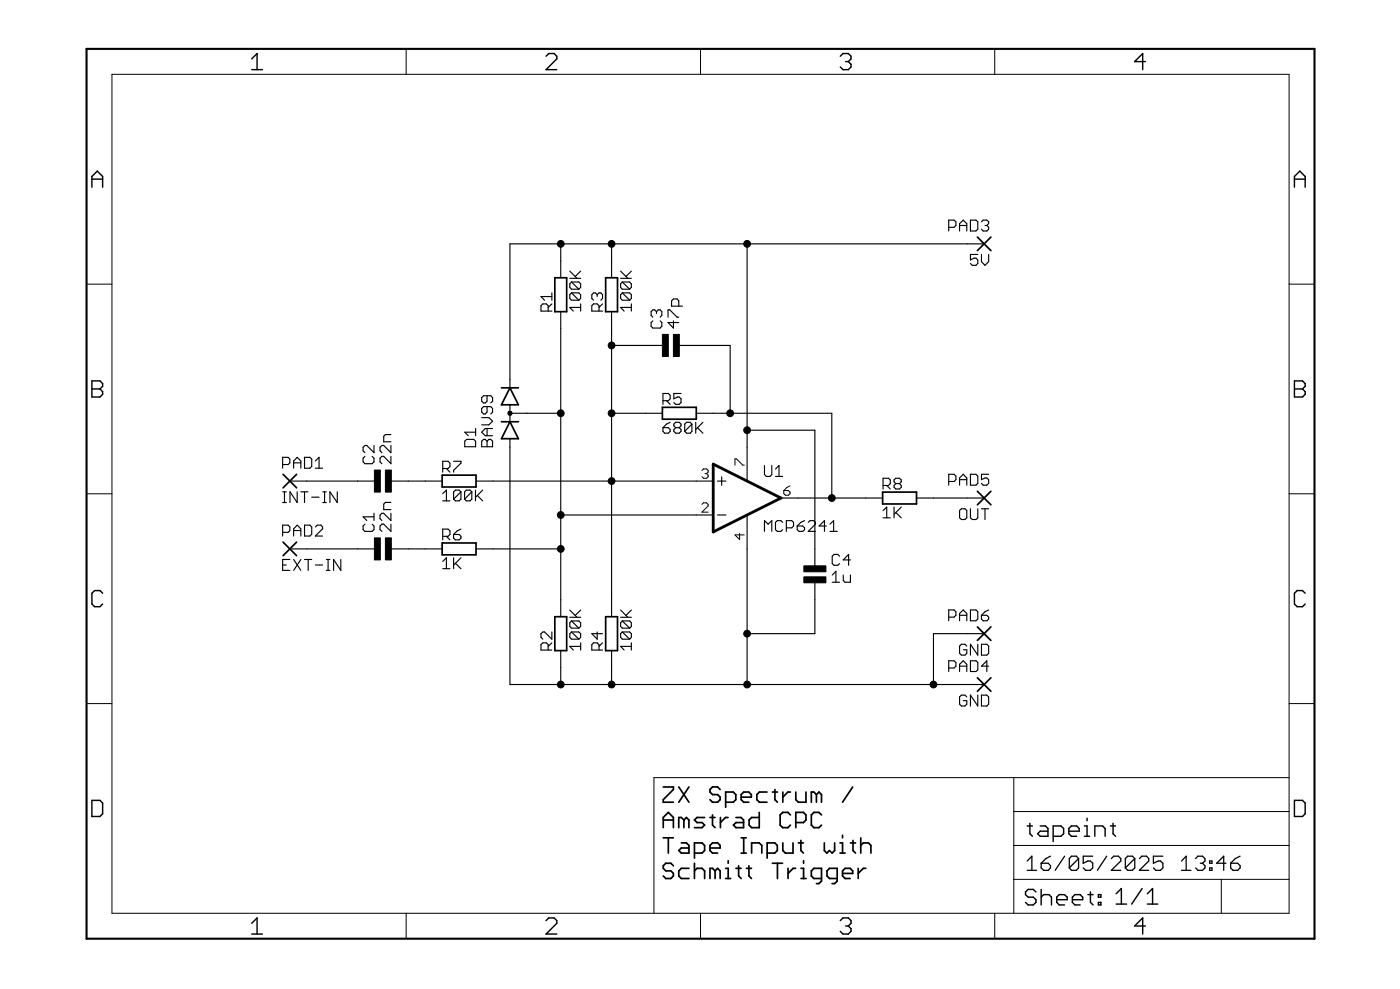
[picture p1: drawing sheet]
<?xml version="1.0" encoding="utf-8"?>
<!DOCTYPE eagle SYSTEM "eagle.dtd">
<eagle version="7.6.0">
<drawing>
<settings>
<setting alwaysvectorfont="yes"/>
<setting verticaltext="up"/>
</settings>
<grid distance="2.54" unitdist="mm" unit="mm" style="lines" multiple="1" display="yes" altdistance="0.254" altunitdist="mm" altunit="mm"/>
<schematic xreflabel="%F%N/%S.%C%R" xrefpart="/%S.%C%R">
<libraries>
<library name="frames">
<symbols>
<symbol name="A5L-LOC">
<wire x1="85.09" y1="3.81" x2="85.09" y2="24.13" width="0.1016" layer="94"/>
<wire x1="85.09" y1="24.13" x2="139.065" y2="24.13" width="0.1016" layer="94"/>
<wire x1="139.065" y1="24.13" x2="180.34" y2="24.13" width="0.1016" layer="94"/>
<wire x1="170.18" y1="3.81" x2="170.18" y2="8.89" width="0.1016" layer="94"/>
<wire x1="170.18" y1="8.89" x2="180.34" y2="8.89" width="0.1016" layer="94"/>
<wire x1="170.18" y1="8.89" x2="139.065" y2="8.89" width="0.1016" layer="94"/>
<wire x1="139.065" y1="8.89" x2="139.065" y2="3.81" width="0.1016" layer="94"/>
<wire x1="139.065" y1="8.89" x2="139.065" y2="13.97" width="0.1016" layer="94"/>
<wire x1="139.065" y1="13.97" x2="180.34" y2="13.97" width="0.1016" layer="94"/>
<wire x1="139.065" y1="13.97" x2="139.065" y2="19.05" width="0.1016" layer="94"/>
<wire x1="139.065" y1="19.05" x2="180.34" y2="19.05" width="0.1016" layer="94"/>
<wire x1="139.065" y1="19.05" x2="139.065" y2="24.13" width="0.1016" layer="94"/>
<text x="140.97" y="15.24" size="2.54" layer="94">&gt;DRAWING_NAME</text>
<text x="140.97" y="10.16" size="2.286" layer="94">&gt;LAST_DATE_TIME</text>
<text x="154.305" y="5.08" size="2.54" layer="94">&gt;SHEET</text>
<text x="140.716" y="4.953" size="2.54" layer="94">Sheet:</text>
<frame x1="0" y1="0" x2="184.15" y2="133.35" columns="4" rows="4" layer="94"/>
</symbol>
</symbols>
<devicesets>
<deviceset name="DINA5_L" prefix="FRAME" uservalue="yes">
<gates>
<gate name="G$1" symbol="A5L-LOC" x="0" y="0"/>
</gates>
<devices>
<device name="">
<technologies>
<technology name=""/>
</technologies>
</device>
</devices>
</deviceset>
</devicesets>
</library>
<library name="jc">
<symbols>
<symbol name="OPAMP+-">
<wire x1="-5.08" y1="5.08" x2="-5.08" y2="-5.08" width="0.4064" layer="94"/>
<wire x1="-5.08" y1="-5.08" x2="5.08" y2="0" width="0.4064" layer="94"/>
<wire x1="5.08" y1="0" x2="-5.08" y2="5.08" width="0.4064" layer="94"/>
<wire x1="-3.81" y1="3.175" x2="-3.81" y2="1.905" width="0.1524" layer="94"/>
<wire x1="-4.445" y1="2.54" x2="-3.175" y2="2.54" width="0.1524" layer="94"/>
<wire x1="-4.445" y1="-2.54" x2="-3.175" y2="-2.54" width="0.1524" layer="94"/>
<text x="2.54" y="3.175" size="1.778" layer="95">&gt;NAME</text>
<text x="2.54" y="-5.08" size="1.778" layer="96">&gt;VALUE</text>
<text x="1.27" y="3.175" size="0.8128" layer="93" rot="R90">V+</text>
<text x="1.27" y="-4.445" size="0.8128" layer="93" rot="R90">V-</text>
<pin name="-IN" x="-7.62" y="-2.54" visible="pad" length="short" direction="in"/>
<pin name="+IN" x="-7.62" y="2.54" visible="pad" length="short" direction="in"/>
<pin name="OUT" x="7.62" y="0" visible="pad" length="short" direction="out" rot="R180"/>
<pin name="V+" x="0" y="7.62" visible="pad" length="middle" direction="pwr" rot="R270"/>
<pin name="V-" x="0" y="-7.62" visible="pad" length="middle" direction="pwr" rot="R90"/>
</symbol>
</symbols>
<devicesets>
<deviceset name="1AMP_P7+4" prefix="U" uservalue="yes">
<gates>
<gate name="A" symbol="OPAMP+-" x="2.54" y="0"/>
</gates>
<devices>
<device name="N" package="DIL08">
<connects>
<connect gate="A" pin="+IN" pad="3"/>
<connect gate="A" pin="-IN" pad="2"/>
<connect gate="A" pin="OUT" pad="6"/>
<connect gate="A" pin="V+" pad="7"/>
<connect gate="A" pin="V-" pad="4"/>
</connects>
<technologies>
<technology name=""/>
</technologies>
</device>
<device name="D" package="SO08">
<connects>
<connect gate="A" pin="+IN" pad="3"/>
<connect gate="A" pin="-IN" pad="2"/>
<connect gate="A" pin="OUT" pad="6"/>
<connect gate="A" pin="V+" pad="7"/>
<connect gate="A" pin="V-" pad="4"/>
</connects>
<technologies>
<technology name=""/>
</technologies>
</device>
</devices>
</deviceset>
</devicesets>
</library>
<library name="jc-discretesemi">
<symbols>
<symbol name="DIODE-KA2KA">
<wire x1="-1.27" y1="1.27" x2="-3.81" y2="0" width="0.254" layer="94"/>
<wire x1="-3.81" y1="0" x2="-1.27" y2="-1.27" width="0.254" layer="94"/>
<wire x1="-3.81" y1="-1.27" x2="-3.81" y2="0" width="0.254" layer="94"/>
<wire x1="-1.27" y1="-1.27" x2="-1.27" y2="0" width="0.254" layer="94"/>
<wire x1="-1.27" y1="0" x2="-1.27" y2="1.27" width="0.254" layer="94"/>
<wire x1="-3.81" y1="0" x2="-3.81" y2="1.27" width="0.254" layer="94"/>
<wire x1="3.81" y1="1.27" x2="1.27" y2="0" width="0.254" layer="94"/>
<wire x1="1.27" y1="0" x2="3.81" y2="-1.27" width="0.254" layer="94"/>
<wire x1="1.27" y1="-1.27" x2="1.27" y2="0" width="0.254" layer="94"/>
<wire x1="3.81" y1="-1.27" x2="3.81" y2="0" width="0.254" layer="94"/>
<wire x1="3.81" y1="0" x2="3.81" y2="1.27" width="0.254" layer="94"/>
<wire x1="1.27" y1="0" x2="1.27" y2="1.27" width="0.254" layer="94"/>
<circle x="0" y="0" radius="0.127" width="0.4064" layer="94"/>
<text x="2.54" y="5.08" size="1.778" layer="95">&gt;NAME</text>
<text x="2.54" y="2.54" size="1.778" layer="96">&gt;VALUE</text>
<pin name="K2" x="-5.08" y="0" visible="off" length="point" direction="pas"/>
<pin name="A1" x="5.08" y="0" visible="off" length="point" direction="pas" rot="R180"/>
<pin name="K1A2" x="0" y="2.54" visible="off" length="short" direction="pas" rot="R270"/>
<wire x1="-1.27" y1="0" x2="1.27" y2="0" width="0.1524" layer="94"/>
<wire x1="-5.08" y1="0" x2="-3.81" y2="0" width="0.1524" layer="94"/>
<wire x1="5.08" y1="0" x2="3.81" y2="0" width="0.1524" layer="94"/>
</symbol>
</symbols>
<devicesets>
<deviceset name="BAV99" prefix="D">
<gates>
<gate name="G$1" symbol="DIODE-KA2KA" x="0" y="0"/>
</gates>
<devices>
<device name="" package="SOT23">
<connects>
<connect gate="G$1" pin="A1" pad="1"/>
<connect gate="G$1" pin="K1A2" pad="3"/>
<connect gate="G$1" pin="K2" pad="2"/>
</connects>
<technologies>
<technology name=""/>
</technologies>
</device>
</devices>
</deviceset>
</devicesets>
</library>
<library name="wirepad">
<symbols>
<symbol name="PAD">
<wire x1="-1.016" y1="1.016" x2="1.016" y2="-1.016" width="0.254" layer="94"/>
<wire x1="-1.016" y1="-1.016" x2="1.016" y2="1.016" width="0.254" layer="94"/>
<text x="-1.143" y="1.8542" size="1.778" layer="95">&gt;NAME</text>
<text x="-1.143" y="-3.302" size="1.778" layer="96">&gt;VALUE</text>
<pin name="P" x="2.54" y="0" visible="off" length="short" direction="pas" rot="R180"/>
</symbol>
</symbols>
<devicesets>
<deviceset name="WIREPAD" prefix="PAD">
<gates>
<gate name="G$1" symbol="PAD" x="0" y="0"/>
</gates>
<devices>
<device name="1,6/0,8" package="1,6/0,8">
<connects>
<connect gate="G$1" pin="P" pad="1"/>
</connects>
<technologies>
<technology name=""/>
</technologies>
</device>
<device name="1,6/0,9" package="1,6/0,9">
<connects>
<connect gate="G$1" pin="P" pad="1"/>
</connects>
<technologies>
<technology name=""/>
</technologies>
</device>
<device name="2,15/1,0" package="2,15/1,0">
<connects>
<connect gate="G$1" pin="P" pad="1"/>
</connects>
<technologies>
<technology name=""/>
</technologies>
</device>
<device name="2,54/0,8" package="2,54/0,8">
<connects>
<connect gate="G$1" pin="P" pad="1"/>
</connects>
<technologies>
<technology name=""/>
</technologies>
</device>
<device name="2,54/0,9" package="2,54/0,9">
<connects>
<connect gate="G$1" pin="P" pad="1"/>
</connects>
<technologies>
<technology name=""/>
</technologies>
</device>
<device name="2,54/1,0" package="2,54/1,0">
<connects>
<connect gate="G$1" pin="P" pad="1"/>
</connects>
<technologies>
<technology name=""/>
</technologies>
</device>
<device name="2,54/1,1" package="2,54/1,1">
<connects>
<connect gate="G$1" pin="P" pad="1"/>
</connects>
<technologies>
<technology name=""/>
</technologies>
</device>
<device name="3,17/1,1" package="3,17/1,1">
<connects>
<connect gate="G$1" pin="P" pad="1"/>
</connects>
<technologies>
<technology name=""/>
</technologies>
</device>
<device name="3,17/1,2" package="3,17/1,2">
<connects>
<connect gate="G$1" pin="P" pad="1"/>
</connects>
<technologies>
<technology name=""/>
</technologies>
</device>
<device name="3,17/1,3" package="3,17/1,3">
<connects>
<connect gate="G$1" pin="P" pad="1"/>
</connects>
<technologies>
<technology name=""/>
</technologies>
</device>
<device name="3,81/1,1" package="3,81/1,1">
<connects>
<connect gate="G$1" pin="P" pad="1"/>
</connects>
<technologies>
<technology name=""/>
</technologies>
</device>
<device name="3,81/1,3" package="3,81/1,3">
<connects>
<connect gate="G$1" pin="P" pad="1"/>
</connects>
<technologies>
<technology name=""/>
</technologies>
</device>
<device name="3,81/1,4" package="3,81/1,4">
<connects>
<connect gate="G$1" pin="P" pad="1"/>
</connects>
<technologies>
<technology name=""/>
</technologies>
</device>
<device name="4,16O1,6" package="4,16O1,6">
<connects>
<connect gate="G$1" pin="P" pad="1"/>
</connects>
<technologies>
<technology name=""/>
</technologies>
</device>
<device name="SMD5-1,8" package="5-1,8">
<connects>
<connect gate="G$1" pin="P" pad="1"/>
</connects>
<technologies>
<technology name=""/>
</technologies>
</device>
<device name="SMD5-2,5" package="5-2,5">
<connects>
<connect gate="G$1" pin="P" pad="1"/>
</connects>
<technologies>
<technology name=""/>
</technologies>
</device>
<device name="SMD1,27-254" package="SMD1,27-2,54">
<connects>
<connect gate="G$1" pin="P" pad="1"/>
</connects>
<technologies>
<technology name=""/>
</technologies>
</device>
<device name="SMD2,54-5,08" package="SMD2,54-5,08">
<connects>
<connect gate="G$1" pin="P" pad="1"/>
</connects>
<technologies>
<technology name=""/>
</technologies>
</device>
</devices>
</deviceset>
</devicesets>
</library>
<library name="jc-passive">
<symbols>
<symbol name="CAP-NPOL">
<text x="2.54" y="0" size="1.778" layer="95">&gt;NAME</text>
<text x="2.54" y="-2.54" size="1.778" layer="96">&gt;VALUE</text>
<pin name="1" x="0" y="2.54" visible="off" length="short" direction="pas" swaplevel="1" rot="R270"/>
<pin name="2" x="0" y="-5.08" visible="off" length="short" direction="pas" swaplevel="1" rot="R90"/>
<rectangle x1="-1.651" y1="-2.54" x2="1.651" y2="-1.651" layer="94"/>
<rectangle x1="-1.651" y1="-0.889" x2="1.651" y2="0" layer="94" rot="R180"/>
</symbol>
<symbol name="RES">
<wire x1="-2.54" y1="-0.889" x2="2.54" y2="-0.889" width="0.254" layer="94"/>
<wire x1="2.54" y1="0.889" x2="-2.54" y2="0.889" width="0.254" layer="94"/>
<wire x1="2.54" y1="-0.889" x2="2.54" y2="0.889" width="0.254" layer="94"/>
<wire x1="-2.54" y1="-0.889" x2="-2.54" y2="0.889" width="0.254" layer="94"/>
<text x="-2.54" y="1.27" size="1.778" layer="95">&gt;NAME</text>
<text x="-2.54" y="-1.27" size="1.778" layer="96" align="top-left">&gt;VALUE</text>
<pin name="2" x="5.08" y="0" visible="off" length="short" direction="pas" swaplevel="1" rot="R180"/>
<pin name="1" x="-5.08" y="0" visible="off" length="short" direction="pas" swaplevel="1"/>
</symbol>
</symbols>
<devicesets>
<deviceset name="CAP_NPOL" prefix="C" uservalue="yes">
<gates>
<gate name="G$1" symbol="CAP-NPOL" x="0" y="0"/>
</gates>
<devices>
<device name="0201" package="0201">
<connects>
<connect gate="G$1" pin="1" pad="1"/>
<connect gate="G$1" pin="2" pad="2"/>
</connects>
<technologies>
<technology name="-"/>
</technologies>
</device>
<device name="0402" package="0402">
<connects>
<connect gate="G$1" pin="1" pad="1"/>
<connect gate="G$1" pin="2" pad="2"/>
</connects>
<technologies>
<technology name="-"/>
</technologies>
</device>
<device name="0603" package="0603">
<connects>
<connect gate="G$1" pin="1" pad="1"/>
<connect gate="G$1" pin="2" pad="2"/>
</connects>
<technologies>
<technology name="-"/>
</technologies>
</device>
<device name="1206" package="1206">
<connects>
<connect gate="G$1" pin="1" pad="1"/>
<connect gate="G$1" pin="2" pad="2"/>
</connects>
<technologies>
<technology name="-"/>
</technologies>
</device>
<device name="0805" package="0805">
<connects>
<connect gate="G$1" pin="1" pad="1"/>
<connect gate="G$1" pin="2" pad="2"/>
</connects>
<technologies>
<technology name="-"/>
</technologies>
</device>
<device name="1210" package="1210">
<connects>
<connect gate="G$1" pin="1" pad="1"/>
<connect gate="G$1" pin="2" pad="2"/>
</connects>
<technologies>
<technology name="-"/>
</technologies>
</device>
</devices>
</deviceset>
<deviceset name="RES" prefix="R" uservalue="yes">
<gates>
<gate name="G$1" symbol="RES" x="0" y="0"/>
</gates>
<devices>
<device name="SMD_0201" package="0201">
<connects>
<connect gate="G$1" pin="1" pad="1"/>
<connect gate="G$1" pin="2" pad="2"/>
</connects>
<technologies>
<technology name="-"/>
</technologies>
</device>
<device name="SMD_0402" package="0402">
<connects>
<connect gate="G$1" pin="1" pad="1"/>
<connect gate="G$1" pin="2" pad="2"/>
</connects>
<technologies>
<technology name="-"/>
</technologies>
</device>
<device name="SMD_0603" package="0603">
<connects>
<connect gate="G$1" pin="1" pad="1"/>
<connect gate="G$1" pin="2" pad="2"/>
</connects>
<technologies>
<technology name="-"/>
</technologies>
</device>
<device name="SMD_0805" package="0805">
<connects>
<connect gate="G$1" pin="1" pad="1"/>
<connect gate="G$1" pin="2" pad="2"/>
</connects>
<technologies>
<technology name="-"/>
</technologies>
</device>
<device name="SMD_1206" package="1206">
<connects>
<connect gate="G$1" pin="1" pad="1"/>
<connect gate="G$1" pin="2" pad="2"/>
</connects>
<technologies>
<technology name="-"/>
</technologies>
</device>
<device name="SMD_1210" package="1210">
<connects>
<connect gate="G$1" pin="1" pad="1"/>
<connect gate="G$1" pin="2" pad="2"/>
</connects>
<technologies>
<technology name="-"/>
</technologies>
</device>
</devices>
</deviceset>
</devicesets>
</library>
</libraries>
<attributes>
</attributes>
<variantdefs>
</variantdefs>
<classes>
<class number="0" name="default" width="0" drill="0">
</class>
</classes>
<parts>
<part name="U1" library="jc" deviceset="1AMP_P7+4" device="D" value="MCP6241"/>
<part name="D1" library="jc-discretesemi" deviceset="BAV99" device=""/>
<part name="PAD1" library="wirepad" deviceset="WIREPAD" device="2,54/1,0" value="INT-IN"/>
<part name="PAD2" library="wirepad" deviceset="WIREPAD" device="2,54/1,0" value="EXT-IN"/>
<part name="PAD3" library="wirepad" deviceset="WIREPAD" device="2,54/1,0" value="5V"/>
<part name="PAD4" library="wirepad" deviceset="WIREPAD" device="2,54/1,0" value="GND"/>
<part name="PAD5" library="wirepad" deviceset="WIREPAD" device="2,54/1,0" value="OUT"/>
<part name="PAD6" library="wirepad" deviceset="WIREPAD" device="2,54/1,0" value="GND"/>
<part name="C1" library="jc-passive" deviceset="CAP_NPOL" device="0805" technology="-" value="22n"/>
<part name="C2" library="jc-passive" deviceset="CAP_NPOL" device="0805" technology="-" value="22n"/>
<part name="C3" library="jc-passive" deviceset="CAP_NPOL" device="0805" technology="-" value="47p"/>
<part name="C4" library="jc-passive" deviceset="CAP_NPOL" device="0805" technology="-" value="1u"/>
<part name="R1" library="jc-passive" deviceset="RES" device="SMD_0805" technology="-" value="100K"/>
<part name="R2" library="jc-passive" deviceset="RES" device="SMD_0805" technology="-" value="100K"/>
<part name="R3" library="jc-passive" deviceset="RES" device="SMD_0805" technology="-" value="100K"/>
<part name="R4" library="jc-passive" deviceset="RES" device="SMD_0805" technology="-" value="100K"/>
<part name="R5" library="jc-passive" deviceset="RES" device="SMD_0805" technology="-" value="680K"/>
<part name="R6" library="jc-passive" deviceset="RES" device="SMD_0805" technology="-" value="1K"/>
<part name="R8" library="jc-passive" deviceset="RES" device="SMD_0805" technology="-" value="1K"/>
<part name="R7" library="jc-passive" deviceset="RES" device="SMD_0805" technology="-" value="100K"/>
<part name="FRAME2" library="frames" deviceset="DINA5_L" device=""/>
</parts>
<sheets>
<sheet>
<plain>
<text x="86.36" y="22.86" size="2.54" layer="94" ratio="10" align="top-left">ZX Spectrum /
Amstrad CPC
Tape Input with
Schmitt Trigger</text>
</plain>
<instances>
<instance part="U1" gate="A" x="99.06" y="66.04"/>
<instance part="D1" gate="G$1" x="63.5" y="78.74" smashed="yes" rot="R270">
<attribute name="NAME" x="58.42" y="73.66" size="1.778" layer="95" rot="R90"/>
<attribute name="VALUE" x="60.96" y="73.66" size="1.778" layer="96" rot="R90"/>
</instance>
<instance part="PAD1" gate="G$1" x="30.48" y="68.58"/>
<instance part="PAD2" gate="G$1" x="30.48" y="58.42"/>
<instance part="PAD3" gate="G$1" x="134.62" y="104.14" rot="MR0"/>
<instance part="PAD4" gate="G$1" x="134.62" y="38.1" rot="MR0"/>
<instance part="PAD5" gate="G$1" x="134.62" y="66.04" rot="MR0"/>
<instance part="PAD6" gate="G$1" x="134.62" y="45.72" rot="MR0"/>
<instance part="C1" gate="G$1" x="43.18" y="58.42" rot="R90"/>
<instance part="C2" gate="G$1" x="43.18" y="68.58" rot="R90"/>
<instance part="C3" gate="G$1" x="86.36" y="88.9" rot="R90"/>
<instance part="C4" gate="G$1" x="109.22" y="55.88"/>
<instance part="R1" gate="G$1" x="71.12" y="96.52" rot="R90"/>
<instance part="R2" gate="G$1" x="71.12" y="45.72" rot="R90"/>
<instance part="R3" gate="G$1" x="78.74" y="96.52" rot="R90"/>
<instance part="R4" gate="G$1" x="78.74" y="45.72" rot="R90"/>
<instance part="R5" gate="G$1" x="88.9" y="78.74"/>
<instance part="R6" gate="G$1" x="55.88" y="58.42"/>
<instance part="R8" gate="G$1" x="121.92" y="66.04"/>
<instance part="R7" gate="G$1" x="55.88" y="68.58"/>
<instance part="FRAME2" gate="G$1" x="0" y="0"/>
</instances>
<busses>
</busses>
<nets>
<net name="GND" class="0">
<segment>
<wire x1="71.12" y1="40.64" x2="71.12" y2="38.1" width="0.1524" layer="91"/>
<wire x1="71.12" y1="38.1" x2="78.74" y2="38.1" width="0.1524" layer="91"/>
<wire x1="78.74" y1="38.1" x2="99.06" y2="38.1" width="0.1524" layer="91"/>
<wire x1="99.06" y1="38.1" x2="127" y2="38.1" width="0.1524" layer="91"/>
<wire x1="127" y1="38.1" x2="132.08" y2="38.1" width="0.1524" layer="91"/>
<wire x1="78.74" y1="40.64" x2="78.74" y2="38.1" width="0.1524" layer="91"/>
<pinref part="U1" gate="A" pin="V-"/>
<wire x1="99.06" y1="58.42" x2="99.06" y2="45.72" width="0.1524" layer="91"/>
<junction x="78.74" y="38.1"/>
<junction x="99.06" y="38.1"/>
<pinref part="D1" gate="G$1" pin="A1"/>
<wire x1="99.06" y1="45.72" x2="99.06" y2="38.1" width="0.1524" layer="91"/>
<wire x1="71.12" y1="38.1" x2="63.5" y2="38.1" width="0.1524" layer="91"/>
<wire x1="63.5" y1="38.1" x2="63.5" y2="73.66" width="0.1524" layer="91"/>
<junction x="71.12" y="38.1"/>
<pinref part="PAD4" gate="G$1" pin="P"/>
<pinref part="PAD6" gate="G$1" pin="P"/>
<wire x1="132.08" y1="45.72" x2="127" y2="45.72" width="0.1524" layer="91"/>
<wire x1="127" y1="45.72" x2="127" y2="38.1" width="0.1524" layer="91"/>
<junction x="127" y="38.1"/>
<wire x1="109.22" y1="50.8" x2="109.22" y2="45.72" width="0.1524" layer="91"/>
<wire x1="109.22" y1="45.72" x2="99.06" y2="45.72" width="0.1524" layer="91"/>
<junction x="99.06" y="45.72"/>
<pinref part="C4" gate="G$1" pin="2"/>
<pinref part="R2" gate="G$1" pin="1"/>
<pinref part="R4" gate="G$1" pin="1"/>
</segment>
</net>
<net name="+5V" class="0">
<segment>
<wire x1="71.12" y1="101.6" x2="71.12" y2="104.14" width="0.1524" layer="91"/>
<wire x1="71.12" y1="104.14" x2="78.74" y2="104.14" width="0.1524" layer="91"/>
<wire x1="78.74" y1="104.14" x2="99.06" y2="104.14" width="0.1524" layer="91"/>
<wire x1="99.06" y1="104.14" x2="132.08" y2="104.14" width="0.1524" layer="91"/>
<wire x1="78.74" y1="101.6" x2="78.74" y2="104.14" width="0.1524" layer="91"/>
<pinref part="U1" gate="A" pin="V+"/>
<wire x1="99.06" y1="73.66" x2="99.06" y2="76.2" width="0.1524" layer="91"/>
<junction x="78.74" y="104.14"/>
<junction x="99.06" y="104.14"/>
<pinref part="D1" gate="G$1" pin="K2"/>
<wire x1="99.06" y1="76.2" x2="99.06" y2="104.14" width="0.1524" layer="91"/>
<wire x1="63.5" y1="83.82" x2="63.5" y2="104.14" width="0.1524" layer="91"/>
<wire x1="63.5" y1="104.14" x2="71.12" y2="104.14" width="0.1524" layer="91"/>
<junction x="71.12" y="104.14"/>
<pinref part="PAD3" gate="G$1" pin="P"/>
<wire x1="99.06" y1="76.2" x2="109.22" y2="76.2" width="0.1524" layer="91"/>
<wire x1="109.22" y1="76.2" x2="109.22" y2="58.42" width="0.1524" layer="91"/>
<junction x="99.06" y="76.2"/>
<pinref part="C4" gate="G$1" pin="1"/>
<pinref part="R1" gate="G$1" pin="2"/>
<pinref part="R3" gate="G$1" pin="2"/>
</segment>
</net>
<net name="N$3" class="0">
<segment>
<wire x1="71.12" y1="91.44" x2="71.12" y2="78.74" width="0.1524" layer="91"/>
<pinref part="U1" gate="A" pin="-IN"/>
<wire x1="71.12" y1="78.74" x2="71.12" y2="63.5" width="0.1524" layer="91"/>
<wire x1="71.12" y1="63.5" x2="71.12" y2="58.42" width="0.1524" layer="91"/>
<wire x1="71.12" y1="58.42" x2="71.12" y2="50.8" width="0.1524" layer="91"/>
<wire x1="91.44" y1="63.5" x2="71.12" y2="63.5" width="0.1524" layer="91"/>
<junction x="71.12" y="63.5"/>
<pinref part="D1" gate="G$1" pin="K1A2"/>
<wire x1="66.04" y1="78.74" x2="71.12" y2="78.74" width="0.1524" layer="91"/>
<junction x="71.12" y="78.74"/>
<wire x1="60.96" y1="58.42" x2="71.12" y2="58.42" width="0.1524" layer="91"/>
<junction x="71.12" y="58.42"/>
<pinref part="R1" gate="G$1" pin="1"/>
<pinref part="R2" gate="G$1" pin="2"/>
<pinref part="R6" gate="G$1" pin="2"/>
</segment>
</net>
<net name="N$4" class="0">
<segment>
<wire x1="78.74" y1="91.44" x2="78.74" y2="88.9" width="0.1524" layer="91"/>
<pinref part="U1" gate="A" pin="+IN"/>
<wire x1="78.74" y1="88.9" x2="78.74" y2="78.74" width="0.1524" layer="91"/>
<wire x1="78.74" y1="78.74" x2="78.74" y2="68.58" width="0.1524" layer="91"/>
<wire x1="78.74" y1="68.58" x2="78.74" y2="50.8" width="0.1524" layer="91"/>
<wire x1="91.44" y1="68.58" x2="78.74" y2="68.58" width="0.1524" layer="91"/>
<wire x1="78.74" y1="78.74" x2="83.82" y2="78.74" width="0.1524" layer="91"/>
<junction x="78.74" y="78.74"/>
<junction x="78.74" y="68.58"/>
<wire x1="60.96" y1="68.58" x2="78.74" y2="68.58" width="0.1524" layer="91"/>
<wire x1="78.74" y1="88.9" x2="83.82" y2="88.9" width="0.1524" layer="91"/>
<junction x="78.74" y="88.9"/>
<pinref part="C3" gate="G$1" pin="1"/>
<pinref part="R3" gate="G$1" pin="1"/>
<pinref part="R4" gate="G$1" pin="2"/>
<pinref part="R5" gate="G$1" pin="1"/>
<pinref part="R7" gate="G$1" pin="2"/>
</segment>
</net>
<net name="OUT" class="0">
<segment>
<wire x1="93.98" y1="78.74" x2="96.52" y2="78.74" width="0.1524" layer="91"/>
<wire x1="96.52" y1="78.74" x2="111.76" y2="78.74" width="0.1524" layer="91"/>
<wire x1="111.76" y1="78.74" x2="111.76" y2="66.04" width="0.1524" layer="91"/>
<pinref part="U1" gate="A" pin="OUT"/>
<wire x1="111.76" y1="66.04" x2="106.68" y2="66.04" width="0.1524" layer="91"/>
<wire x1="111.76" y1="66.04" x2="116.84" y2="66.04" width="0.1524" layer="91"/>
<junction x="111.76" y="66.04"/>
<wire x1="91.44" y1="88.9" x2="96.52" y2="88.9" width="0.1524" layer="91"/>
<wire x1="96.52" y1="88.9" x2="96.52" y2="78.74" width="0.1524" layer="91"/>
<junction x="96.52" y="78.74"/>
<pinref part="C3" gate="G$1" pin="2"/>
<pinref part="R5" gate="G$1" pin="2"/>
<pinref part="R8" gate="G$1" pin="1"/>
</segment>
</net>
<net name="N$6" class="0">
<segment>
<wire x1="33.02" y1="58.42" x2="40.64" y2="58.42" width="0.1524" layer="91"/>
<pinref part="PAD2" gate="G$1" pin="P"/>
<pinref part="C1" gate="G$1" pin="1"/>
</segment>
</net>
<net name="N$7" class="0">
<segment>
<wire x1="48.26" y1="58.42" x2="50.8" y2="58.42" width="0.1524" layer="91"/>
<pinref part="C1" gate="G$1" pin="2"/>
<pinref part="R6" gate="G$1" pin="1"/>
</segment>
</net>
<net name="N$8" class="0">
<segment>
<wire x1="33.02" y1="68.58" x2="40.64" y2="68.58" width="0.1524" layer="91"/>
<pinref part="PAD1" gate="G$1" pin="P"/>
<pinref part="C2" gate="G$1" pin="1"/>
</segment>
</net>
<net name="N$9" class="0">
<segment>
<wire x1="48.26" y1="68.58" x2="50.8" y2="68.58" width="0.1524" layer="91"/>
<pinref part="C2" gate="G$1" pin="2"/>
<pinref part="R7" gate="G$1" pin="1"/>
</segment>
</net>
<net name="N$1" class="0">
<segment>
<pinref part="PAD5" gate="G$1" pin="P"/>
<wire x1="127" y1="66.04" x2="132.08" y2="66.04" width="0.1524" layer="91"/>
<pinref part="R8" gate="G$1" pin="2"/>
</segment>
</net>
</nets>
</sheet>
</sheets>
</schematic>
</drawing>
<compatibility>
<note version="6.3" minversion="6.2.2" severity="warning">
Since Version 6.2.2 text objects can contain more than one line,
which will not be processed correctly with this version.
</note>
</compatibility>
</eagle>
